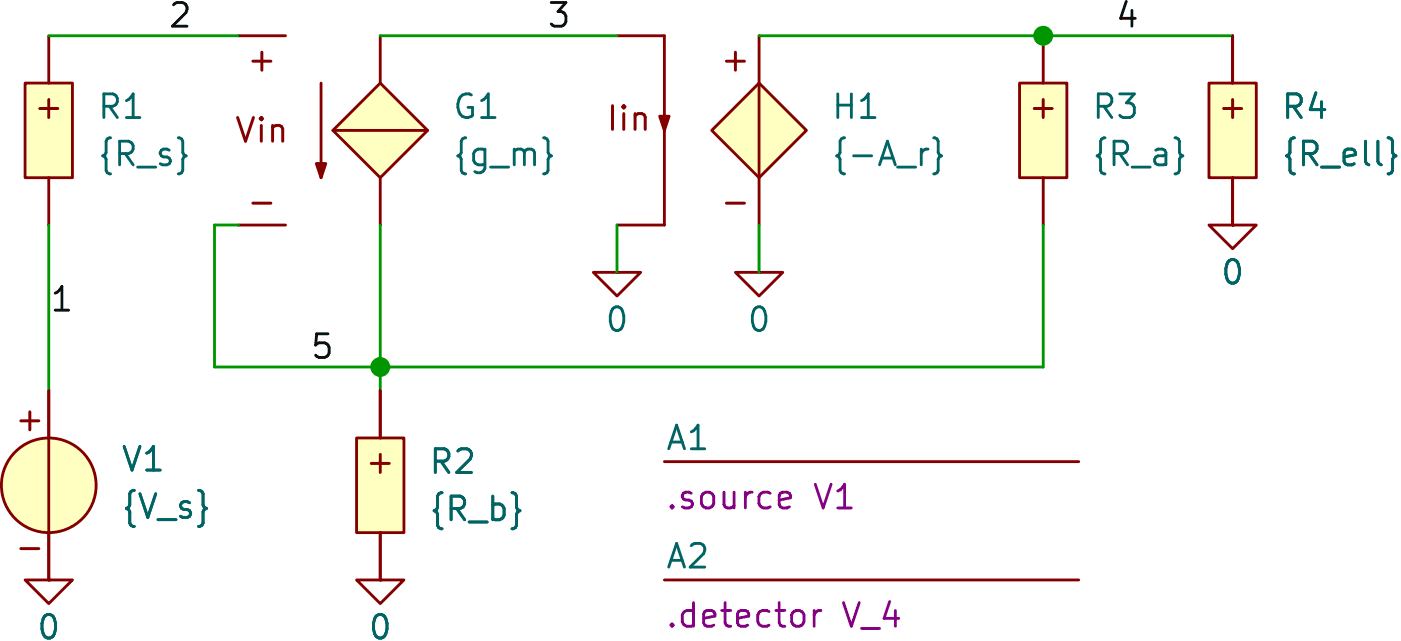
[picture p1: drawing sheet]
(kicad_sch
 (version 20231120)
 (generator "eeschema")
 (generator_version "8.0")
 (paper "A4")
 (title_block
  (title "cfbVamp"))
 (lib_symbols
  (symbol "SLiCAP:Command"
   (pin_numbers hide)
   (pin_names
    (offset 0) hide) (exclude_from_sim no) (in_bom yes) (on_board yes)
   (property "Reference" "A?" (at 0 1.27 0) (do_not_autoplace) (effects (font (size 1.27 1.27)) (justify left)))
   (property "Value" "" (at 0 -0.635 0) (effects (font (size 1.27 1.27)) (justify left) (hide yes)))
   (property "Footprint" "" (at 0 -1.27 0) (effects (font (size 1.27 1.27)) (justify left) (hide yes)))
   (property "Datasheet" "" (at 0 -1.27 0) (effects (font (size 1.27 1.27)) (justify left) (hide yes)))
   (property "Description" "SLiCAP command (.lib, .param, .model. subckt}" (at 23.114 -4.064 0) (effects (font (size 1.27 1.27)) (hide yes)))
   (property "command" "?" (at 0 -1.905 0) (do_not_autoplace) (effects (font (size 1.27 1.27)) (justify left)))
   (symbol "Command_0_1"
    (polyline (pts (xy 0 0) (xy 22.225 0)) (stroke (width 0) (type default)) (fill (type none)))))
  (symbol "SLiCAP:G"
   (pin_numbers hide)
   (pin_names
    (offset 0) hide) (exclude_from_sim no) (in_bom yes) (on_board yes)
   (property "Reference" "G?" (at 3.175 1.27 0) (effects (font (size 1.27 1.27)) (justify left)))
   (property "Value" "?" (at 3.175 -1.27 0) (show_name) (effects (font (size 1.27 1.27)) (justify left)))
   (property "Footprint" "" (at 0 -1.27 0) (effects (font (size 1.27 1.27)) (justify left) (hide yes)))
   (property "Datasheet" "" (at 0 -1.27 0) (effects (font (size 1.27 1.27)) (justify left) (hide yes)))
   (property "Description" "Voltage-controlled current source" (at 20.066 -6.096 0) (effects (font (size 1.27 1.27)) (hide yes)))
   (property "model" "G" (at 3.048 -3.556 0) (show_name) (effects (font (size 1.27 1.27)) (justify left) (hide yes)))
   (symbol "G_0_0"
    (text "+" (at -6.35 3.81 0) (effects (font (size 1.27 1.27))))
    (text "-" (at -6.35 -3.81 0) (effects (font (size 1.27 1.27))))
    (pin power_out line (at 0 5.08 270) (length 2.54) (name "p" (effects (font (size 1.27 1.27)))) (number "1" (effects (font (size 1.27 1.27))))))
   (symbol "G_0_1"
    (polyline (pts (xy -3.175 -2.54) (xy -3.175 2.54)) (stroke (width 0) (type solid)) (fill (type none)))
    (polyline (pts (xy 2.54 0) (xy -2.54 0)) (stroke (width 0) (type solid)) (fill (type none)))
    (polyline (pts (xy -3.175 -2.54) (xy -3.429 -1.778) (xy -2.921 -1.778) (xy -3.175 -2.54)) (stroke (width 0) (type solid)) (fill (type outline))))
   (symbol "G_1_0"
    (pin power_out line (at 0 -5.08 90) (length 2.54) (name "outN" (effects (font (size 1.27 1.27)))) (number "2" (effects (font (size 1.27 1.27))))))
   (symbol "G_1_1"
    (polyline (pts (xy 0 2.54) (xy -2.54 0) (xy 0 -2.54) (xy 2.54 0) (xy 0 2.54)) (stroke (width 0) (type default)) (fill (type background)))
    (text "Vin" (at -6.35 0 0) (effects (font (size 1.27 1.27))))
    (pin input line (at -7.62 5.08 0) (length 2.54) (name "inp" (effects (font (size 1.27 1.27)))) (number "3" (effects (font (size 1.27 1.27)))))
    (pin input line (at -7.62 -5.08 0) (length 2.54) (name "inN" (effects (font (size 1.27 1.27)))) (number "4" (effects (font (size 1.27 1.27)))))))
  (symbol "SLiCAP:GND"
   (power)
   (pin_numbers hide)
   (pin_names
    (offset 0) hide) (exclude_from_sim no) (in_bom yes) (on_board yes)
   (property "Reference" "#0" (at 0 -5.08 0) (effects (font (size 1.27 1.27)) (hide yes)))
   (property "Value" "0" (at 0 -2.54 0) (do_not_autoplace) (effects (font (size 1.27 1.27))))
   (property "Footprint" "" (at 0 0 0) (effects (font (size 1.27 1.27)) (hide yes)))
   (property "Datasheet" "" (at 0 -10.16 0) (effects (font (size 1.27 1.27)) (hide yes)))
   (property "Description" "0V reference potential" (at 0 -7.62 0) (effects (font (size 1.27 1.27)) (hide yes)))
   (symbol "GND_0_1"
    (polyline (pts (xy -1.27 0) (xy 0 -1.27) (xy 1.27 0) (xy -1.27 0)) (stroke (width 0) (type default)) (fill (type none))))
   (symbol "GND_1_1"
    (pin power_in line (at 0 0 0) (length 0) (name "~" (effects (font (size 1.016 1.016)))) (number "1" (effects (font (size 1.016 1.016)))))))
  (symbol "SLiCAP:H"
   (pin_numbers hide)
   (pin_names
    (offset 0) hide) (exclude_from_sim no) (in_bom yes) (on_board yes)
   (property "Reference" "H?" (at 3.175 1.27 0) (effects (font (size 1.27 1.27)) (justify left)))
   (property "Value" "?" (at 3.175 -1.27 0) (show_name) (effects (font (size 1.27 1.27)) (justify left)))
   (property "Footprint" "" (at 0 -1.27 0) (effects (font (size 1.27 1.27)) (justify left) (hide yes)))
   (property "Datasheet" "" (at 0 -1.27 0) (effects (font (size 1.27 1.27)) (justify left) (hide yes)))
   (property "Description" "Current-controlled voltage source" (at 20.066 -6.35 0) (effects (font (size 1.27 1.27)) (hide yes)))
   (property "model" "H" (at 3.175 -3.81 0) (show_name) (effects (font (size 1.27 1.27)) (justify left) (hide yes)))
   (symbol "H_0_0"
    (text "+" (at -1.27 3.81 0) (effects (font (size 1.27 1.27))))
    (text "-" (at -1.27 -3.81 0) (effects (font (size 1.27 1.27)))))
   (symbol "H_0_1"
    (polyline (pts (xy -5.08 0) (xy -5.08 -5.08)) (stroke (width 0) (type default)) (fill (type none)))
    (polyline (pts (xy -5.08 0) (xy -5.08 5.08)) (stroke (width 0) (type solid)) (fill (type none)))
    (polyline (pts (xy 0 2.54) (xy 0 -2.54)) (stroke (width 0) (type solid)) (fill (type none)))
    (polyline (pts (xy -5.08 0) (xy -5.334 0.762) (xy -4.826 0.762) (xy -5.08 0)) (stroke (width 0) (type solid)) (fill (type outline))))
   (symbol "H_1_0"
    (pin power_out line (at 0 5.08 270) (length 2.54) (name "outP" (effects (font (size 1.27 1.27)))) (number "1" (effects (font (size 1.27 1.27)))))
    (pin power_out line (at 0 -5.08 90) (length 2.54) (name "outN" (effects (font (size 1.27 1.27)))) (number "2" (effects (font (size 1.27 1.27))))))
   (symbol "H_1_1"
    (polyline (pts (xy 0 2.54) (xy -2.54 0) (xy 0 -2.54) (xy 2.54 0) (xy 0 2.54)) (stroke (width 0) (type default)) (fill (type background)))
    (text "Iin" (at -6.985 0.635 0) (effects (font (size 1.27 1.27))))
    (pin input line (at -7.62 5.08 0) (length 2.54) (name "inp" (effects (font (size 1.27 1.27)))) (number "3" (effects (font (size 1.27 1.27)))))
    (pin input line (at -7.62 -5.08 0) (length 2.54) (name "inN" (effects (font (size 1.27 1.27)))) (number "4" (effects (font (size 1.27 1.27)))))))
  (symbol "SLiCAP:R"
   (pin_numbers hide)
   (pin_names
    (offset 1.016) hide) (exclude_from_sim no) (in_bom yes) (on_board yes)
   (property "Reference" "R?" (at 1.905 3.81 0) (effects (font (size 1.27 1.27)) (justify left)))
   (property "Value" "?" (at 1.905 1.905 0) (show_name) (effects (font (size 1.27 1.27)) (justify left)))
   (property "Footprint" "" (at 0.635 -3.175 0) (effects (font (size 1.27 1.27)) (hide yes)))
   (property "Datasheet" "" (at 0.635 -3.175 0) (effects (font (size 1.27 1.27)) (hide yes)))
   (property "Description" "Resistor (cannot have zero resistance)" (at 21.082 -5.842 0) (effects (font (size 1.27 1.27)) (hide yes)))
   (property "model" "R" (at 1.905 -3.81 0) (show_name) (effects (font (size 1.27 1.27)) (justify left) (hide yes)))
   (property "noisetemp" "0" (at 1.905 0 0) (show_name) (effects (font (size 1.27 1.27)) (justify left)))
   (property "noiseflow" "0" (at 15.24 0 0) (show_name) (effects (font (size 1.27 1.27)) (justify left)))
   (property "dcvar" "0" (at 1.905 -1.905 0) (show_name) (effects (font (size 1.27 1.27)) (justify left)))
   (property "dcvarlot" "0" (at 15.24 -1.905 0) (show_name) (effects (font (size 1.27 1.27)) (justify left)))
   (symbol "R_0_0"
    (text "+" (at 0 1.27 0) (effects (font (size 1.27 1.27)))))
   (symbol "R_1_0"
    (pin passive line (at 0 5.08 270) (length 2.54) (name "1" (effects (font (size 1.27 1.27)))) (number "1" (effects (font (size 1.27 1.27)))))
    (pin passive line (at 0 -5.08 90) (length 2.54) (name "2" (effects (font (size 1.27 1.27)))) (number "2" (effects (font (size 1.27 1.27))))))
   (symbol "R_1_1"
    (rectangle (start -1.27 2.54) (end 1.27 -2.54) (stroke (width 0) (type solid)) (fill (type background)))))
  (symbol "SLiCAP:V"
   (pin_numbers hide)
   (pin_names
    (offset 0) hide) (exclude_from_sim no) (in_bom yes) (on_board yes)
   (property "Reference" "V?" (at 3.175 4.445 0) (effects (font (size 1.27 1.27)) (justify left)))
   (property "Value" "?" (at 3.175 2.54 0) (show_name) (effects (font (size 1.27 1.27)) (justify left)))
   (property "Footprint" "" (at 0 -1.27 0) (effects (font (size 1.27 1.27)) (justify left) (hide yes)))
   (property "Datasheet" "" (at 0 -1.27 0) (effects (font (size 1.27 1.27)) (justify left) (hide yes)))
   (property "Description" "Independent voltage source" (at 16.51 -7.112 0) (effects (font (size 1.27 1.27)) (hide yes)))
   (property "noise" "0" (at 3.175 -3.175 0) (show_name) (effects (font (size 1.27 1.27)) (justify left)))
   (property "dc" "0" (at 3.175 0.635 0) (show_name) (effects (font (size 1.27 1.27)) (justify left)))
   (property "dcvar" "0" (at 3.175 -1.27 0) (show_name) (effects (font (size 1.27 1.27)) (justify left)))
   (property "model" "V" (at 3.175 -5.08 0) (show_name) (effects (font (size 1.27 1.27)) (justify left) (hide yes)))
   (symbol "V_0_0"
    (text "+" (at -1.016 3.556 0) (effects (font (size 1.27 1.27))))
    (text "-" (at -1.016 -3.302 0) (effects (font (size 1.27 1.27))))
    (pin power_out line (at 0 5.08 270) (length 2.54) (name "p" (effects (font (size 1.27 1.27)))) (number "1" (effects (font (size 1.27 1.27)))))
    (pin power_out line (at 0 -5.08 90) (length 2.54) (name "n" (effects (font (size 1.27 1.27)))) (number "2" (effects (font (size 1.27 1.27))))))
   (symbol "V_0_1"
    (polyline (pts (xy 0 2.54) (xy 0 -2.54)) (stroke (width 0) (type solid)) (fill (type none))))
   (symbol "V_1_0"
    (circle (center 0 0) (radius 2.54) (stroke (width 0) (type solid)) (fill (type background))))))
 (junction
  (at 55.88 55.88)
  (diameter 0)
  (color 0 0 0 0))
 (junction
  (at 91.44 38.1)
  (diameter 0)
  (color 0 0 0 0))
 (wire
  (pts (xy 46.99 55.88) (xy 55.88 55.88))
  (stroke (width 0) (type default)))
 (wire
  (pts (xy 48.26 48.26) (xy 46.99 48.26))
  (stroke (width 0) (type default)))
 (wire
  (pts (xy 55.88 38.1) (xy 68.58 38.1))
  (stroke (width 0) (type default)))
 (wire
  (pts (xy 38.1 48.26) (xy 38.1 57.15))
  (stroke (width 0) (type default)))
 (wire
  (pts (xy 38.1 38.1) (xy 48.26 38.1))
  (stroke (width 0) (type default)))
 (wire
  (pts (xy 91.44 48.26) (xy 91.44 55.88))
  (stroke (width 0) (type default)))
 (wire
  (pts (xy 91.44 55.88) (xy 55.88 55.88))
  (stroke (width 0) (type default)))
 (wire
  (pts (xy 68.58 48.26) (xy 68.58 50.8))
  (stroke (width 0) (type default)))
 (wire
  (pts (xy 76.2 38.1) (xy 91.44 38.1))
  (stroke (width 0) (type default)))
 (wire
  (pts (xy 46.99 48.26) (xy 46.99 55.88))
  (stroke (width 0) (type default)))
 (wire
  (pts (xy 55.88 48.26) (xy 55.88 55.88))
  (stroke (width 0) (type default)))
 (wire
  (pts (xy 76.2 48.26) (xy 76.2 50.8))
  (stroke (width 0) (type default)))
 (wire
  (pts (xy 91.44 38.1) (xy 101.6 38.1))
  (stroke (width 0) (type default)))
 (wire
  (pts (xy 55.88 55.88) (xy 55.88 57.15))
  (stroke (width 0) (type default)))
 (label "5"
  (at 52.07 55.88 0)
  (fields_autoplaced yes)
  (effects (font (size 1.27 1.27)) (justify left bottom)))
 (label "3"
  (at 64.77 38.1 0)
  (fields_autoplaced yes)
  (effects (font (size 1.27 1.27)) (justify left bottom)))
 (label "2"
  (at 44.45 38.1 0)
  (fields_autoplaced yes)
  (effects (font (size 1.27 1.27)) (justify left bottom)))
 (label "4"
  (at 95.25 38.1 0)
  (fields_autoplaced yes)
  (effects (font (size 1.27 1.27)) (justify left bottom)))
 (label "1"
  (at 38.1 53.34 0)
  (fields_autoplaced yes)
  (effects (font (size 1.27 1.27)) (justify left bottom)))
 (symbol
  (lib_id "SLiCAP:R")
  (at 38.1 43.18 0)
  (unit 1)
  (exclude_from_sim no)
  (in_bom yes)
  (on_board yes)
  (dnp no)
  (fields_autoplaced yes)
  (property "Reference" "R1" (at 40.64 41.9099 0) (effects (font (size 1.27 1.27)) (justify left)))
  (property "Value" "{R_s}" (at 40.64 44.4499 0) (effects (font (size 1.27 1.27)) (justify left)))
  (property "Footprint" "" (at 38.735 46.355 0) (effects (font (size 1.27 1.27)) (hide yes)))
  (property "Datasheet" "" (at 38.735 46.355 0) (effects (font (size 1.27 1.27)) (hide yes)))
  (property "Description" "Resistor (cannot have zero resistance)" (at 59.182 49.022 0) (effects (font (size 1.27 1.27)) (hide yes)))
  (property "model" "R" (at 40.005 46.99 0) (show_name yes) (effects (font (size 1.27 1.27)) (justify left) (hide yes)))
  (property "noisetemp" "0" (at 40.64 41.9099 0) (show_name yes) (effects (font (size 1.27 1.27)) (justify left) (hide yes)))
  (property "noiseflow" "0" (at 40.64 44.4499 0) (show_name yes) (effects (font (size 1.27 1.27)) (justify left) (hide yes)))
  (property "dcvar" "0" (at 40.64 46.9899 0) (show_name yes) (effects (font (size 1.27 1.27)) (justify left) (hide yes)))
  (property "dcvarlot" "0" (at 40.64 49.5299 0) (show_name yes) (effects (font (size 1.27 1.27)) (justify left) (hide yes)))
  (pin "1")
  (pin "2"))
 (symbol
  (lib_id "SLiCAP:G")
  (at 55.88 43.18 0)
  (unit 1)
  (exclude_from_sim no)
  (in_bom yes)
  (on_board yes)
  (dnp no)
  (fields_autoplaced yes)
  (property "Reference" "G1" (at 59.69 41.9099 0) (effects (font (size 1.27 1.27)) (justify left)))
  (property "Value" "{g_m}" (at 59.69 44.4499 0) (effects (font (size 1.27 1.27)) (justify left)))
  (property "Footprint" "" (at 55.88 44.45 0) (effects (font (size 1.27 1.27)) (justify left) (hide yes)))
  (property "Datasheet" "" (at 55.88 44.45 0) (effects (font (size 1.27 1.27)) (justify left) (hide yes)))
  (property "Description" "Voltage-controlled current source" (at 75.946 49.276 0) (effects (font (size 1.27 1.27)) (hide yes)))
  (property "model" "G" (at 58.928 46.736 0) (show_name yes) (effects (font (size 1.27 1.27)) (justify left) (hide yes)))
  (pin "4")
  (pin "2")
  (pin "1")
  (pin "3"))
 (symbol
  (lib_id "SLiCAP:GND")
  (at 76.2 50.8 0)
  (unit 1)
  (exclude_from_sim no)
  (in_bom yes)
  (on_board yes)
  (dnp no)
  (fields_autoplaced yes)
  (property "Reference" "#04" (at 76.2 55.88 0) (effects (font (size 1.27 1.27)) (hide yes)))
  (property "Value" "0" (at 76.2 53.34 0) (do_not_autoplace yes) (effects (font (size 1.27 1.27))))
  (property "Footprint" "" (at 76.2 50.8 0) (effects (font (size 1.27 1.27)) (hide yes)))
  (property "Datasheet" "" (at 76.2 60.96 0) (effects (font (size 1.27 1.27)) (hide yes)))
  (property "Description" "0V reference potential" (at 76.2 58.42 0) (effects (font (size 1.27 1.27)) (hide yes)))
  (pin "1"))
 (symbol
  (lib_id "SLiCAP:GND")
  (at 38.1 67.31 0)
  (unit 1)
  (exclude_from_sim no)
  (in_bom yes)
  (on_board yes)
  (dnp no)
  (fields_autoplaced yes)
  (property "Reference" "#01" (at 38.1 72.39 0) (effects (font (size 1.27 1.27)) (hide yes)))
  (property "Value" "0" (at 38.1 69.85 0) (do_not_autoplace yes) (effects (font (size 1.27 1.27))))
  (property "Footprint" "" (at 38.1 67.31 0) (effects (font (size 1.27 1.27)) (hide yes)))
  (property "Datasheet" "" (at 38.1 77.47 0) (effects (font (size 1.27 1.27)) (hide yes)))
  (property "Description" "0V reference potential" (at 38.1 74.93 0) (effects (font (size 1.27 1.27)) (hide yes)))
  (pin "1"))
 (symbol
  (lib_id "SLiCAP:GND")
  (at 55.88 67.31 0)
  (unit 1)
  (exclude_from_sim no)
  (in_bom yes)
  (on_board yes)
  (dnp no)
  (fields_autoplaced yes)
  (property "Reference" "#02" (at 55.88 72.39 0) (effects (font (size 1.27 1.27)) (hide yes)))
  (property "Value" "0" (at 55.88 69.85 0) (do_not_autoplace yes) (effects (font (size 1.27 1.27))))
  (property "Footprint" "" (at 55.88 67.31 0) (effects (font (size 1.27 1.27)) (hide yes)))
  (property "Datasheet" "" (at 55.88 77.47 0) (effects (font (size 1.27 1.27)) (hide yes)))
  (property "Description" "0V reference potential" (at 55.88 74.93 0) (effects (font (size 1.27 1.27)) (hide yes)))
  (pin "1"))
 (symbol
  (lib_id "SLiCAP:GND")
  (at 68.58 50.8 0)
  (unit 1)
  (exclude_from_sim no)
  (in_bom yes)
  (on_board yes)
  (dnp no)
  (fields_autoplaced yes)
  (property "Reference" "#03" (at 68.58 55.88 0) (effects (font (size 1.27 1.27)) (hide yes)))
  (property "Value" "0" (at 68.58 53.34 0) (do_not_autoplace yes) (effects (font (size 1.27 1.27))))
  (property "Footprint" "" (at 68.58 50.8 0) (effects (font (size 1.27 1.27)) (hide yes)))
  (property "Datasheet" "" (at 68.58 60.96 0) (effects (font (size 1.27 1.27)) (hide yes)))
  (property "Description" "0V reference potential" (at 68.58 58.42 0) (effects (font (size 1.27 1.27)) (hide yes)))
  (pin "1"))
 (symbol
  (lib_id "SLiCAP:R")
  (at 101.6 43.18 0)
  (unit 1)
  (exclude_from_sim no)
  (in_bom yes)
  (on_board yes)
  (dnp no)
  (fields_autoplaced yes)
  (property "Reference" "R4" (at 104.14 41.9099 0) (effects (font (size 1.27 1.27)) (justify left)))
  (property "Value" "{R_ell}" (at 104.14 44.4499 0) (effects (font (size 1.27 1.27)) (justify left)))
  (property "Footprint" "" (at 102.235 46.355 0) (effects (font (size 1.27 1.27)) (hide yes)))
  (property "Datasheet" "" (at 102.235 46.355 0) (effects (font (size 1.27 1.27)) (hide yes)))
  (property "Description" "Resistor (cannot have zero resistance)" (at 122.682 49.022 0) (effects (font (size 1.27 1.27)) (hide yes)))
  (property "model" "R" (at 103.505 46.99 0) (show_name yes) (effects (font (size 1.27 1.27)) (justify left) (hide yes)))
  (property "noisetemp" "0" (at 104.14 41.9099 0) (show_name yes) (effects (font (size 1.27 1.27)) (justify left) (hide yes)))
  (property "noiseflow" "0" (at 104.14 44.4499 0) (show_name yes) (effects (font (size 1.27 1.27)) (justify left) (hide yes)))
  (property "dcvar" "0" (at 104.14 46.9899 0) (show_name yes) (effects (font (size 1.27 1.27)) (justify left) (hide yes)))
  (property "dcvarlot" "0" (at 104.14 49.5299 0) (show_name yes) (effects (font (size 1.27 1.27)) (justify left) (hide yes)))
  (pin "1")
  (pin "2"))
 (symbol
  (lib_id "SLiCAP:Command")
  (at 71.12 60.96 0)
  (unit 1)
  (exclude_from_sim no)
  (in_bom yes)
  (on_board yes)
  (dnp no)
  (fields_autoplaced yes)
  (property "Reference" "A1" (at 71.12 59.69 0) (do_not_autoplace yes) (effects (font (size 1.27 1.27)) (justify left)))
  (property "Value" "~" (at 71.12 61.595 0) (effects (font (size 1.27 1.27)) (justify left) (hide yes)))
  (property "Footprint" "" (at 71.12 62.23 0) (effects (font (size 1.27 1.27)) (justify left) (hide yes)))
  (property "Datasheet" "" (at 71.12 62.23 0) (effects (font (size 1.27 1.27)) (justify left) (hide yes)))
  (property "Description" "SLiCAP command (.lib, .param, .model. subckt}" (at 94.234 65.024 0) (effects (font (size 1.27 1.27)) (hide yes)))
  (property "command" ".source V1" (at 71.12 62.865 0) (do_not_autoplace yes) (effects (font (size 1.27 1.27)) (justify left))))
 (symbol
  (lib_id "SLiCAP:V")
  (at 38.1 62.23 0)
  (unit 1)
  (exclude_from_sim no)
  (in_bom yes)
  (on_board yes)
  (dnp no)
  (fields_autoplaced yes)
  (property "Reference" "V1" (at 41.91 60.8329 0) (effects (font (size 1.27 1.27)) (justify left)))
  (property "Value" "{V_s}" (at 41.91 63.3729 0) (effects (font (size 1.27 1.27)) (justify left)))
  (property "Footprint" "" (at 38.1 63.5 0) (effects (font (size 1.27 1.27)) (justify left) (hide yes)))
  (property "Datasheet" "" (at 38.1 63.5 0) (effects (font (size 1.27 1.27)) (justify left) (hide yes)))
  (property "Description" "Independent voltage source" (at 54.61 69.342 0) (effects (font (size 1.27 1.27)) (hide yes)))
  (property "noise" "0" (at 41.91 62.1029 0) (show_name yes) (effects (font (size 1.27 1.27)) (justify left) (hide yes)))
  (property "dc" "0" (at 41.91 64.6429 0) (show_name yes) (effects (font (size 1.27 1.27)) (justify left) (hide yes)))
  (property "dcvar" "0" (at 41.91 67.1829 0) (show_name yes) (effects (font (size 1.27 1.27)) (justify left) (hide yes)))
  (property "model" "V" (at 41.275 67.31 0) (show_name yes) (effects (font (size 1.27 1.27)) (justify left) (hide yes)))
  (pin "2")
  (pin "1"))
 (symbol
  (lib_id "SLiCAP:Command")
  (at 71.12 67.31 0)
  (unit 1)
  (exclude_from_sim no)
  (in_bom yes)
  (on_board yes)
  (dnp no)
  (fields_autoplaced yes)
  (property "Reference" "A2" (at 71.12 66.04 0) (do_not_autoplace yes) (effects (font (size 1.27 1.27)) (justify left)))
  (property "Value" "~" (at 71.12 67.945 0) (effects (font (size 1.27 1.27)) (justify left) (hide yes)))
  (property "Footprint" "" (at 71.12 68.58 0) (effects (font (size 1.27 1.27)) (justify left) (hide yes)))
  (property "Datasheet" "" (at 71.12 68.58 0) (effects (font (size 1.27 1.27)) (justify left) (hide yes)))
  (property "Description" "SLiCAP command (.lib, .param, .model. subckt}" (at 94.234 71.374 0) (effects (font (size 1.27 1.27)) (hide yes)))
  (property "command" ".detector V_4" (at 71.12 69.215 0) (do_not_autoplace yes) (effects (font (size 1.27 1.27)) (justify left))))
 (symbol
  (lib_id "SLiCAP:GND")
  (at 101.6 48.26 0)
  (unit 1)
  (exclude_from_sim no)
  (in_bom yes)
  (on_board yes)
  (dnp no)
  (fields_autoplaced yes)
  (property "Reference" "#05" (at 101.6 53.34 0) (effects (font (size 1.27 1.27)) (hide yes)))
  (property "Value" "0" (at 101.6 50.8 0) (do_not_autoplace yes) (effects (font (size 1.27 1.27))))
  (property "Footprint" "" (at 101.6 48.26 0) (effects (font (size 1.27 1.27)) (hide yes)))
  (property "Datasheet" "" (at 101.6 58.42 0) (effects (font (size 1.27 1.27)) (hide yes)))
  (property "Description" "0V reference potential" (at 101.6 55.88 0) (effects (font (size 1.27 1.27)) (hide yes)))
  (pin "1"))
 (symbol
  (lib_id "SLiCAP:H")
  (at 76.2 43.18 0)
  (unit 1)
  (exclude_from_sim no)
  (in_bom yes)
  (on_board yes)
  (dnp no)
  (fields_autoplaced yes)
  (property "Reference" "H1" (at 80.01 41.9099 0) (effects (font (size 1.27 1.27)) (justify left)))
  (property "Value" "{-A_r}" (at 80.01 44.4499 0) (effects (font (size 1.27 1.27)) (justify left)))
  (property "Footprint" "" (at 76.2 44.45 0) (effects (font (size 1.27 1.27)) (justify left) (hide yes)))
  (property "Datasheet" "" (at 76.2 44.45 0) (effects (font (size 1.27 1.27)) (justify left) (hide yes)))
  (property "Description" "Current-controlled voltage source" (at 96.266 49.53 0) (effects (font (size 1.27 1.27)) (hide yes)))
  (property "model" "H" (at 79.375 46.99 0) (show_name yes) (effects (font (size 1.27 1.27)) (justify left) (hide yes)))
  (pin "2")
  (pin "1")
  (pin "3")
  (pin "4"))
 (symbol
  (lib_id "SLiCAP:R")
  (at 55.88 62.23 0)
  (unit 1)
  (exclude_from_sim no)
  (in_bom yes)
  (on_board yes)
  (dnp no)
  (fields_autoplaced yes)
  (property "Reference" "R2" (at 58.42 60.9599 0) (effects (font (size 1.27 1.27)) (justify left)))
  (property "Value" "{R_b}" (at 58.42 63.4999 0) (effects (font (size 1.27 1.27)) (justify left)))
  (property "Footprint" "" (at 56.515 65.405 0) (effects (font (size 1.27 1.27)) (hide yes)))
  (property "Datasheet" "" (at 56.515 65.405 0) (effects (font (size 1.27 1.27)) (hide yes)))
  (property "Description" "Resistor (cannot have zero resistance)" (at 76.962 68.072 0) (effects (font (size 1.27 1.27)) (hide yes)))
  (property "model" "R" (at 57.785 66.04 0) (show_name yes) (effects (font (size 1.27 1.27)) (justify left) (hide yes)))
  (property "noisetemp" "0" (at 58.42 60.9599 0) (show_name yes) (effects (font (size 1.27 1.27)) (justify left) (hide yes)))
  (property "noiseflow" "0" (at 58.42 63.4999 0) (show_name yes) (effects (font (size 1.27 1.27)) (justify left) (hide yes)))
  (property "dcvar" "0" (at 58.42 66.0399 0) (show_name yes) (effects (font (size 1.27 1.27)) (justify left) (hide yes)))
  (property "dcvarlot" "0" (at 58.42 68.5799 0) (show_name yes) (effects (font (size 1.27 1.27)) (justify left) (hide yes)))
  (pin "1")
  (pin "2"))
 (symbol
  (lib_id "SLiCAP:R")
  (at 91.44 43.18 0)
  (unit 1)
  (exclude_from_sim no)
  (in_bom yes)
  (on_board yes)
  (dnp no)
  (fields_autoplaced yes)
  (property "Reference" "R3" (at 93.98 41.9099 0) (effects (font (size 1.27 1.27)) (justify left)))
  (property "Value" "{R_a}" (at 93.98 44.4499 0) (effects (font (size 1.27 1.27)) (justify left)))
  (property "Footprint" "" (at 92.075 46.355 0) (effects (font (size 1.27 1.27)) (hide yes)))
  (property "Datasheet" "" (at 92.075 46.355 0) (effects (font (size 1.27 1.27)) (hide yes)))
  (property "Description" "Resistor (cannot have zero resistance)" (at 112.522 49.022 0) (effects (font (size 1.27 1.27)) (hide yes)))
  (property "model" "R" (at 93.345 46.99 0) (show_name yes) (effects (font (size 1.27 1.27)) (justify left) (hide yes)))
  (property "noisetemp" "0" (at 93.98 41.9099 0) (show_name yes) (effects (font (size 1.27 1.27)) (justify left) (hide yes)))
  (property "noiseflow" "0" (at 93.98 44.4499 0) (show_name yes) (effects (font (size 1.27 1.27)) (justify left) (hide yes)))
  (property "dcvar" "0" (at 93.98 46.9899 0) (show_name yes) (effects (font (size 1.27 1.27)) (justify left) (hide yes)))
  (property "dcvarlot" "0" (at 93.98 49.5299 0) (show_name yes) (effects (font (size 1.27 1.27)) (justify left) (hide yes)))
  (pin "1")
  (pin "2"))
 (sheet_instances
  (path ""
   (page "1"))))
